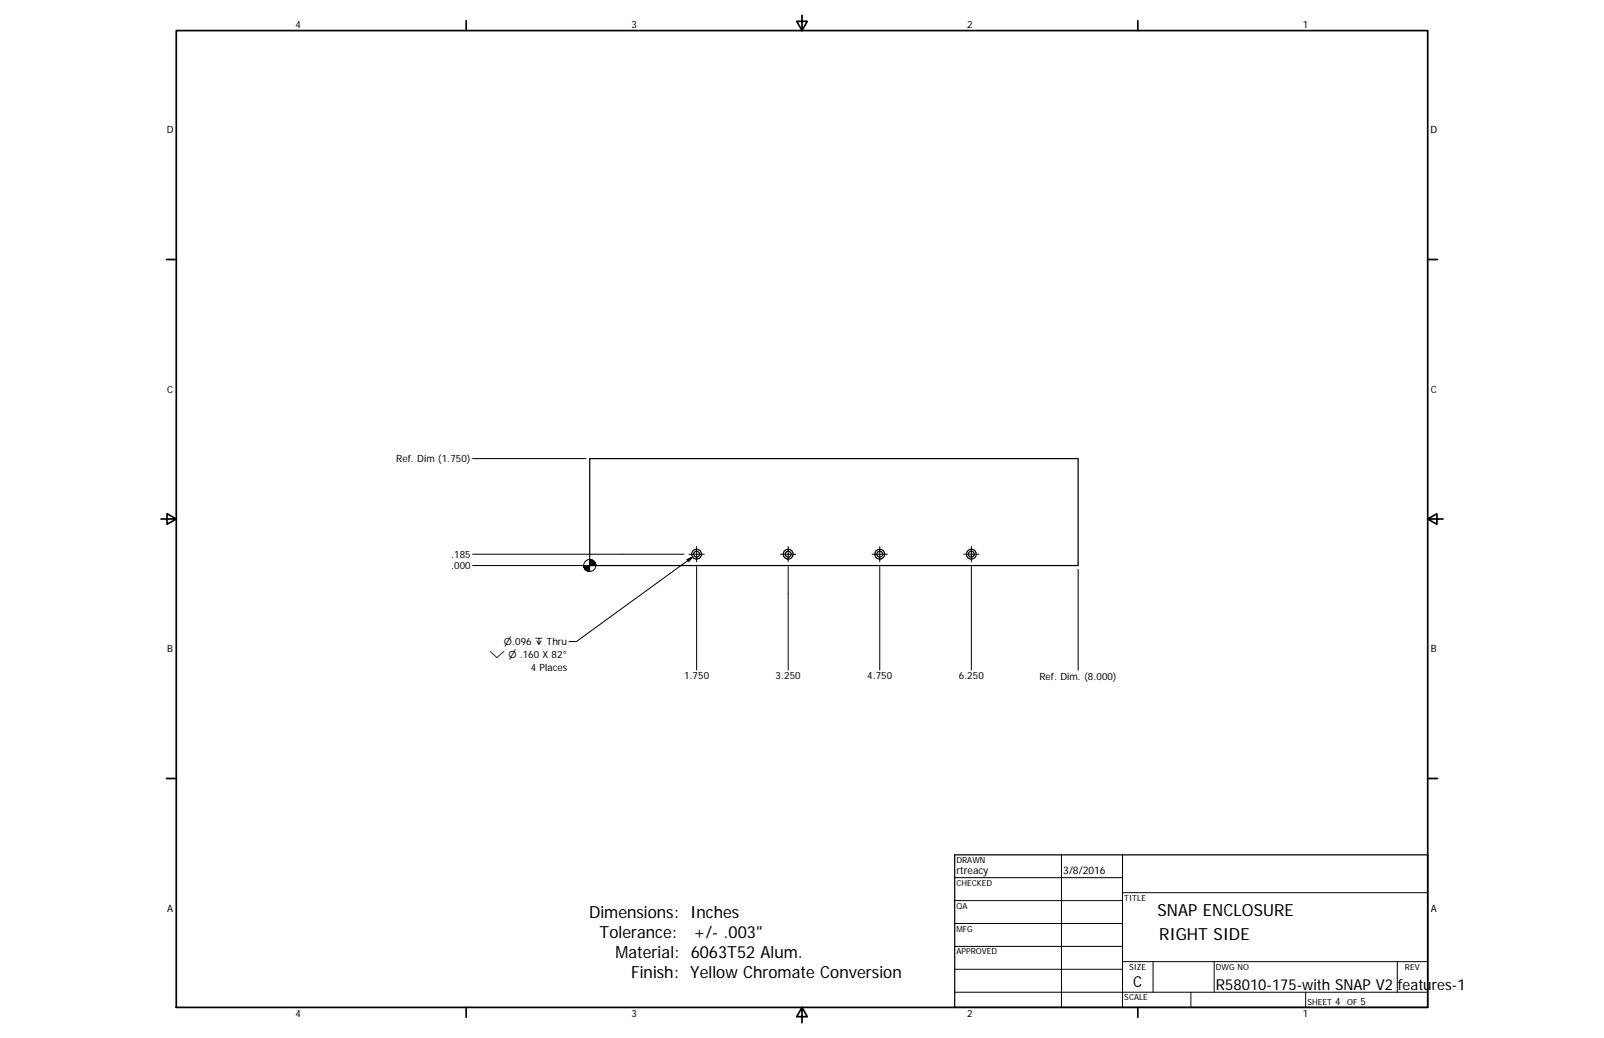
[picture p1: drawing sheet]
<svg xmlns="http://www.w3.org/2000/svg" width="432mm" height="279mm" viewBox="0 0 432 279" stroke-linecap="round" stroke-linejoin="round" font-family="sans-serif">
<g fill="none" stroke="#000" stroke-width=".33">
<path d="M158.7 123.4h131.5v28.8h-131.5zM257 230.1h127.3v41.1h-127.3z"/>
<circle cx="187.5" cy="149.2" r="1.32"/>
<circle cx="187.5" cy="149.2" r=".79"/>
<circle cx="212.2" cy="149.2" r="1.32"/>
<circle cx="212.2" cy="149.2" r=".78"/>
<circle cx="236.8" cy="149.2" r=".79"/>
<circle cx="236.8" cy="149.2" r="1.32"/>
<circle cx="261.5" cy="149.2" r=".79"/>
<circle cx="261.5" cy="149.2" r="1.32"/>
</g>
<g fill="none" stroke="#000" stroke-width=".46">
<path d="M47.5 8.2h336.8v263h-336.8zM125.5 5.6v2.6M215.9 4.1v4.1l-1.4-2.5h2.8l-1.4 2.5M306.3 5.6v2.6M44.8 69.8h2.7M384.3 69.8h2.7M43.3 139.7h4.2l-2.5-1.4v2.8l2.5-1.4M384.3 139.7l2.5 1.4v-2.8l-2.5 1.4h4.2M44.8 209.5h2.7M384.3 209.5h2.7M125.5 271.2v2.6M215.9 271.2l1.4 2.5h-2.8l1.4-2.5v4.1"/>
<path d="M306.3 271.2v2.6"/>
</g>
<g fill="none" stroke="#000" stroke-width=".27">
<path d="M127.2 123.4h30.5M127.2 149.2h56.9M127.2 152.2h30M185 150.6l1.5-.7-1.2 1.3zM185.5 149.2h4.1M186.5 149.9l-31.3 22.8h-2M187.5 152.5v27.9M187.5 147.1v4.1M210.1 149.2h4.1M212.2 152.5v27.9M212.2 147.1v4.1M234.8 149.2h4.1"/>
<path d="M236.8 152.5v27.9M236.8 147.1v4.1M259.4 149.2h4.1M261.5 152.5v27.9M261.5 147.1v4.1M290.2 153.2v27.2M257 236.2h45.2M285.8 230.1v41.1M302.2 230.1v41.1M257 242.4h45.2M257 248.6h45.2M257 254.7h45.2"/>
<path d="M302.2 258.8h82.1M302.2 240.3h82.1M310.4 258.8v8.3M326.9 258.8v8.3M376.2 258.8v8.3M257 267.1h127.3M257 260.9h45.2M320.6 267.1v4.1M351.5 267.1v4.1"/>
<circle cx="158.8" cy="152.2" r="1.62"/>
</g>
<g fill="#000" stroke="#000" stroke-width=".27">
<path d="M157.1 152.2l.1 .5zM157.1 152.2l.2 .7zM157.1 152.2l.3 .9zM157.1 152.2l.4 1.1zM157.1 152.2l.6 1.2zM157.1 152.2l.8 1.4zM157.1 152.2l1 1.5zM157.1 152.2l1.2 1.6zM157.1 152.2l1.4 1.6zM157.1 152.2l1.7 1.6h-.3zM158.7 150.6l1.7 1.6h-1.7zM157.1 152.2h1.6v1.6z"/>
<path d="M160.3 151.8l.1 .4zM160.2 151.5l.2 .7zM160.1 151.3l.3 .9zM160 151.2l.4 1zM159.8 151l.6 1.2zM159.6 150.9l.8 1.3zM159.4 150.7l1 1.5zM159.2 150.6l1.2 1.6zM159 150.6h.2l1.2 1.6zM158.7 150.6h.3l1.4 1.6zM185 150.6l1.5-.7-1.2 1.3z"/>
</g>
<g font-size="4.5">
<text x="158.6" y="247">Dimensions: Inches</text>
<text x="311.6" y="246.7">SNAP ENCLOSURE</text>
<text x="161.4" y="252.4">Tolerance:</text>
<text x="165.7" y="257.8">Material: 6063T52 Alum.</text>
<text x="186.7" y="252.4">+/- .003&quot;</text>
<text x="312" y="253">RIGHT SIDE</text>
<text x="169.9" y="263.2">Finish: Yellow Chromate Conversion</text>
</g>
<g font-size="4.1">
<text x="305.1" y="265.7">C</text>
<text x="327.3" y="266.5">R58010-175-with SNAP V2 features-1</text>
</g>
<g font-size="2.8">
<text x="257.5" y="235.2">rtreacy</text>
<text x="286.2" y="235.3">3/8/2016</text>
</g>
<g font-size="2.7">
<text x="79.6" y="7.6">4</text>
<text x="170" y="7.6">3</text>
<text x="260.3" y="7.6">2</text>
<text x="350.8" y="7.6">1</text>
<text x="44.9" y="35.9">D</text>
<text x="385.1" y="35.9">D</text>
<text x="45" y="105.8">C</text>
<text x="385.2" y="105.8">C</text>
<text x="106.7" y="124.2">Ref. Dim (1.750)</text>
<text x="121.5" y="150.1">.185</text>
<text x="121.5" y="153.2">.000</text>
<text x="45" y="175.6">B</text>
<text x="385.2" y="175.6">B</text>
<text x="142.9" y="180.6">4 Places</text>
<text x="184.2" y="182.9">1.750</text>
<text x="208.8" y="182.9">3.250</text>
<text x="233.4" y="182.9">4.750</text>
<text x="258.1" y="182.9">6.250</text>
<text x="279.8" y="183">Ref. Dim. (8.000)</text>
<text x="45" y="245.4">A</text>
<text x="385.2" y="245.4">A</text>
<text x="79.6" y="273.8">4</text>
<text x="170" y="273.8">3</text>
<text x="260.3" y="273.8">2</text>
<text x="350.8" y="273.8">1</text>
<text x="359.5" y="270.6">4</text>
<text x="366.3" y="270.6">5</text>
</g>
<g font-size="2.6">
<text x="135.6" y="173.7">⌀.096 ↧ Thru</text>
<text x="131.7" y="177.1">⌵ ⌀ .160 X 82°</text>
</g>
<g font-size="2.3">
<text x="257.5" y="232.2">DRAWN</text>
<text x="257.5" y="238.4">CHECKED</text>
<text x="257.5" y="244.6">QA</text>
<text x="302.7" y="242.4">TITLE</text>
<text x="257.5" y="250.7">MFG</text>
<text x="257.5" y="256.9">APPROVED</text>
<text x="304" y="261">SIZE</text>
<text x="327.3" y="261">DWG NO</text>
<text x="378.2" y="261">REV</text>
<text x="302.7" y="269.2">SCALE</text>
<text x="352" y="270.6">SHEET</text>
<text x="362.6" y="270.6">OF</text>
</g>
</svg>
